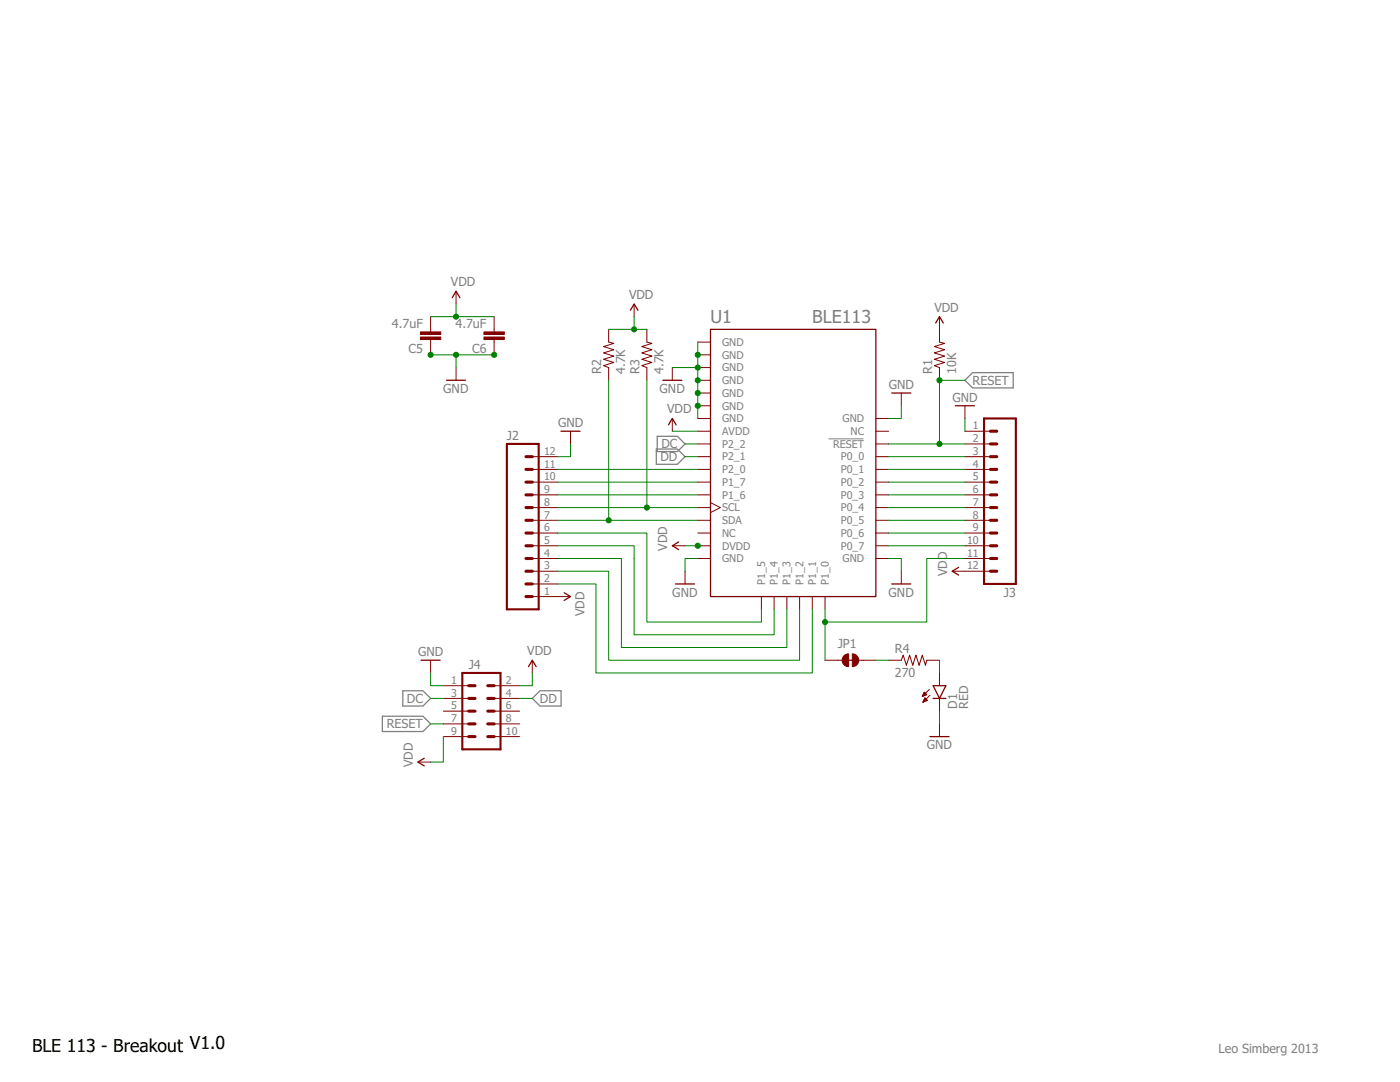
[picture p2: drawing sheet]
<svg xmlns="http://www.w3.org/2000/svg" width="279mm" height="216mm" viewBox="0 0 279 216" stroke-linecap="round" stroke-linejoin="round" font-family="sans-serif">
<path d="M165.4 87.6h6.9" fill="none" stroke="#808080" stroke-width=".2"/>
<path d="M192.6 75.9l1.5-1.5h8.1v3h-8.1zM131 89.6h4.2l1.5 1.5-1.5 1.5h-4.2zM131.2 87.1h4l1.5 1.5-1.5 1.5h-4zM80.4 137.8h4l1.5 1.6-1.5 1.5h-4zM106.2 139.4l1.6-1.6h4.2v3.1h-4.2zM76.3 142.9h8.1l1.5 1.5-1.5 1.6h-8.1z" fill="none" stroke="#808080" stroke-width=".25"/>
<g fill="none" stroke="#800000" stroke-width=".25">
<path d="M90.3 59.4l.7-1.3 .8 1.3M89.1 75.9h3.8M125.8 61.9l.8-1.2 .7 1.2M132.3 75.9h3.8M141.8 65.7h33v53.3h-33zM178 78.4h3.8M186.7 64.5l.8-1.3 .8 1.3M112 86h3.8M133.4 84.8l.8-1.3 .7 1.3M190.7 81h3.8M112.6 118.3l1.3 .7-1.3 .8M134.8 116.5h3.8"/>
<path d="M135.4 108.1l-1.2 .8 1.2 .8M178 116.5h3.8M191.3 113.2l-1.3 .8 1.3 .7M84 131.7h3.8M105.5 133l.7-1.3 .8 1.3M169 131.7h1.7M186.2 136.8h2.6l-1.3 2.6zM186.2 139.4h2.6M84.7 151.3l-1.3 .8 1.3 .7M185.6 147h3.8"/>
</g>
<g fill="none" stroke="#800000" stroke-width=".2">
<path d="M91 58.1v2.6M85.9 63.2v3M85.9 67.8v3M91 73.3v2.6M98.6 63.2v3M98.6 67.8v3M121.5 65.7v2.6l1 .2-2 .7 2 .6-2 .6 2 .7-2 .6 2 .6-2 .7 1 .3v2.6M126.6 60.7v2.5M129.1 65.7v2.6l1 .2-2 .7 2 .6-2 .6 2 .7-2 .6 2 .6-2 .7 1 .3v2.6M134.2 73.3v2.6M139.3 68.3h2.5M139.3 70.8h2.5"/>
<path d="M139.3 73.3h2.5M139.3 75.9h2.5M139.3 78.4h2.5M179.9 78.4v2.6M187.5 63.2v5.1l1 .2-2 .7 2 .6-2 .6 2 .7-2 .6 2 .6-2 .7 1 .3v2.6M106.2 91.1h5.1M106.2 93.7h5.1M106.2 96.2h5.1M106.2 98.7h5.1M113.9 86v2.6M134.2 83.5v2.5M139.3 86h2.5"/>
<path d="M139.3 88.6h2.5M139.3 91.1h2.5M139.3 93.7h2.5M139.3 96.2h2.5M139.3 98.7h2.5M139.3 81h2.5M139.3 83.5h2.5M174.8 86h2.5M174.8 88.6h2.5M174.8 91.1h2.5M174.8 93.7h2.5M174.8 96.2h2.5"/>
<path d="M174.8 98.7h2.5M174.8 83.5h2.5M192.6 86h5.1M192.6 88.6h5.1M192.6 91.1h5.1M192.6 93.7h5.1M192.6 96.2h5.1M192.6 98.7h5.1M192.6 81v2.5M106.2 101.3h5.1M106.2 103.8h5.1M106.2 108.9h5.1"/>
<path d="M106.2 106.4h5.1M106.2 111.4h5.1M106.2 114h5.1M106.2 119h7.7M106.2 116.5h5.1M134.2 108.9h2.5M136.7 114v2.5M139.3 101.3h2.5M139.3 103.8h2.5M139.3 108.9h2.5M139.3 106.4h2.5M139.3 111.4h2.5"/>
<path d="M141.8 100.3l2 1-2 1M152 119v2.6M154.5 119v2.6M157 119v2.6M159.6 119v2.6M162.1 119v2.6M164.7 119v2.6M174.8 101.3h2.5M174.8 103.8h2.5M174.8 108.9h2.5M174.8 106.4h2.5M174.8 111.4h2.5"/>
<path d="M179.9 114v2.5M190 114h7.7M192.6 101.3h5.1M192.6 103.8h5.1M192.6 108.9h5.1M192.6 106.4h5.1M192.6 111.4h5.1M85.9 131.7v2.6M88.5 139.4h5M88.5 136.8h5M98.6 139.4h5.1M98.6 136.8h5.1"/>
<path d="M106.2 131.7v2.6M164.7 131.7h3.4M171.4 131.7h3.4M177.3 131.7h2.6l.4-1 .6 2.1 .6-2.1 .7 2.1 .6-2.1 .6 2.1 .7-2.1 .6 2.1 .3-1.1h2.5M184.1 138.9h.2M184.2 138.8h.4M184.2 138.7h.6M184.3 138.5h.6M184.3 140h.2M184.3 138.4h.5M184.3 139.8h.5M184.4 138.3h.3"/>
<path d="M184.4 139.7h.7M184.4 138.2h.1M184.4 139.6h.6M184.4 138.1l.6 .5-.9 .4zM184.5 139.5h.3M184.5 139.4h.2M184.6 139.2l.5 .5-.9 .4zM184.6 139.3h.1M185.5 137.6l-1.4 1.4M185.6 138.7l-1.4 1.4M187.5 134.3v2.5M187.5 139.4v2.5"/>
<path d="M83.4 152.1h2.5M88.5 147h5M88.5 144.4h5M88.5 141.9h5M98.6 147h5.1M98.6 144.4h5.1M98.6 141.9h5.1M184.2 140.1h.1M187.5 144.4v2.6"/>
</g>
<g fill="#800000" stroke="#800000" stroke-width=".2">
<path d="M83.9 66.2h4.1v.5h-4.1z"/>
<path d="M83.9 67.2h4.1v.6h-4.1z"/>
<path d="M96.6 66.2h4v.5h-4z"/>
<path d="M96.6 67.2h4v.6h-4z"/>
</g>
<path d="M101.2 88.6h6.3v33h-6.3zM196.4 83.5h6.3v33h-6.3zM92.3 134.3h7.6v15.2h-7.6z" fill="none" stroke="#800000" stroke-width=".42"/>
<g fill="none" stroke="#800000" stroke-width=".61">
<path d="M105 91.1h1.2M105 96.2h1.2M105 93.7h1.2M105 98.7h1.2M197.7 91.1h1.2M197.7 88.6h1.2M197.7 86h1.2M197.7 96.2h1.2M197.7 93.7h1.2M197.7 98.7h1.2M105 101.3h1.2M105 103.8h1.2"/>
<path d="M105 106.4h1.2M105 108.9h1.2M105 111.4h1.2M105 114h1.2M105 116.5h1.2M105 119h1.2M197.7 101.3h1.2M197.7 103.8h1.2M197.7 106.4h1.2M197.7 108.9h1.2M197.7 111.4h1.2M197.7 114h1.2"/>
<path d="M93.5 136.8h1.3M93.5 139.4h1.3M97.3 136.8h1.3M97.3 139.4h1.3M93.5 141.9h1.3M93.5 144.4h1.3M93.5 147h1.3M97.3 141.9h1.3M97.3 144.4h1.3M97.3 147h1.3"/>
</g>
<g fill="#800000" stroke="#800000" stroke-width=".2">
<path d="M170.1 130.5a1.26 1.26 0 0 1 1.3 1.2h-1.3z" fill-rule="evenodd"/>
<path d="M170.1 131.7h1.3a1.23 1.23 0 0 1-1.3 1.3z" fill-rule="evenodd"/>
<path d="M168.4 130.9l.5-.3 .5-.1v2.5a1.27 1.27 0 0 1-1.2-.7 1.27 1.27 0 0 1 .2-1.4z" fill-rule="evenodd"/>
</g>
<g fill="none" stroke="#008000" stroke-width=".2">
<path d="M85.9 63.2h12.7M85.9 70.8h5.1M91 60.7v2.5M98.6 70.8h-7.6v2.5M121.5 65.7h7.6M121.5 75.9v27.9M126.6 63.2v2.5M129.1 75.9v25.4M134.2 73.3h5.1M139.3 68.3v15.2M192.6 75.9h-5.1v12.7M111.3 93.7h28"/>
<path d="M111.3 96.2h28M111.3 98.7h28M113.9 88.6v2.5h-2.6M134.2 86h5.1M136.7 88.6h2.6M136.7 91.1h2.6M177.3 98.7h15.3M177.3 88.6h15.3M177.3 91.1h15.3M177.3 93.7h15.3M177.3 96.2h15.3M179.9 81v2.5h-2.6"/>
<path d="M192.6 83.5v2.5M111.3 111.4h12.7v17.8h33v-7.6M111.3 101.3h28M111.3 106.4h17.8v17.7h22.9v-2.5M111.3 114h10.2v17.7h38.1v-10.1M111.3 108.9h15.3v17.8h27.9v-5.1M111.3 116.5h7.6v17.8h43.2v-12.7M111.3 103.8h28M136.7 108.9h2.6M139.3 111.4h-2.6v2.6M177.3 108.9h15.3M177.3 101.3h15.3"/>
<path d="M177.3 111.4h2.6v2.6M177.3 103.8h15.3M177.3 106.4h15.3M192.6 111.4h-7.6v12.7h-20.3v-2.5M85.9 134.3v2.5h2.6M85.9 139.4h2.6M103.7 139.4h2.5M106.2 134.3v2.5h-2.5M164.7 124.1v7.6M174.8 131.7h2.5M187.5 131.7v2.6M85.9 144.4h2.6"/>
<path d="M88.5 147v5.1h-2.6M187.5 141.9v2.5"/>
</g>
<g fill="#008000" stroke="#008000" stroke-width=".2">
<circle cx="139.3" cy="108.9" r=".51"/>
<circle cx="91" cy="63.2" r=".51"/>
<circle cx="126.6" cy="65.7" r=".51"/>
<circle cx="139.3" cy="70.8" r=".51"/>
<circle cx="139.3" cy="73.3" r=".51"/>
<circle cx="139.3" cy="75.9" r=".51"/>
<circle cx="139.3" cy="78.4" r=".51"/>
<circle cx="139.3" cy="81" r=".51"/>
<circle cx="91" cy="70.8" r=".51"/>
<circle cx="98.6" cy="70.8" r=".51"/>
<circle cx="85.9" cy="70.8" r=".51"/>
<circle cx="121.5" cy="103.8" r=".51"/>
<circle cx="129.1" cy="101.3" r=".51"/>
<circle cx="164.7" cy="124.1" r=".51"/>
<circle cx="187.5" cy="88.6" r=".51"/>
<circle cx="187.5" cy="75.9" r=".51"/>
</g>
<g font-size="3.6" fill="#808080">
<text x="141.8" y="64.5">U1</text>
<text x="162.1" y="64.5">BLE113</text>
</g>
<text font-size="3.5" x="6.4" y="209.9">BLE 113 - Breakout V1.0</text>
<g font-size="2.5" fill="#808080">
<text x="90" y="57.1">VDD</text>
<text x="125.5" y="59.6">VDD</text>
<text x="78.2" y="65.4">4.7uF</text>
<text x="90.9" y="65.4">4.7uF</text>
<text x="186.5" y="62.2">VDD</text>
<text x="81.5" y="70.4">C5</text>
<text x="94.2" y="70.4">C6</text>
<text x="120" y="74.6" transform="rotate(-90 120 74.6)">R2</text>
<text x="124.8" y="74.6" transform="rotate(-90 124.8 74.6)">4.7K</text>
<text x="127.6" y="74.6" transform="rotate(-90 127.6 74.6)">R3</text>
<text x="132.4" y="74.6" transform="rotate(-90 132.4 74.6)">4.7K</text>
<text x="177.4" y="77.7">GND</text>
<text x="186" y="74.6" transform="rotate(-90 186 74.6)">R1</text>
<text x="190.8" y="74.6" transform="rotate(-90 190.8 74.6)">10K</text>
<text x="194.1" y="76.8">RESET</text>
<text x="88.5" y="78.4">GND</text>
<text x="131.6" y="78.4">GND</text>
<text x="133.2" y="82.5">VDD</text>
<text x="190.1" y="80.2">GND</text>
<text x="101.2" y="87.8">J2</text>
<text x="111.4" y="85.3">GND</text>
<text x="132" y="89.5">DC</text>
<text x="131.8" y="92">DD</text>
<text x="133.2" y="109.9" transform="rotate(-90 133.2 109.9)">VDD</text>
<text x="134.2" y="119.1">GND</text>
<text x="177.3" y="119.1">GND</text>
<text x="189" y="115" transform="rotate(-90 189 115)">VDD</text>
<text x="200.3" y="119.1">J3</text>
<text x="116.7" y="122.9" transform="rotate(-90 116.7 122.9)">VDD</text>
<text x="83.4" y="131">GND</text>
<text x="105.2" y="130.7">VDD</text>
<text x="167.2" y="129.2">JP1</text>
<text x="178.6" y="130.2">R4</text>
<text x="93.5" y="133.5">J4</text>
<text x="178.6" y="135">270</text>
<text x="81.2" y="140.3">DC</text>
<text x="107.8" y="140.3">DD</text>
<text x="191.1" y="141.4" transform="rotate(-90 191.1 141.4)">D1</text>
<text x="193.2" y="141.4" transform="rotate(-90 193.2 141.4)">RED</text>
<text x="77.2" y="145.3">RESET</text>
<text x="185" y="149.5">GND</text>
<text x="82.4" y="153.1" transform="rotate(-90 82.4 153.1)">VDD</text>
<text x="243.2" y="210.1">Leo Simberg 2013</text>
</g>
<g font-size="2.1" fill="#808080">
<text x="144.1" y="69">GND</text>
<text x="144.1" y="71.6">GND</text>
<text x="144.1" y="74.1">GND</text>
<text x="144.1" y="76.6">GND</text>
<text x="144.1" y="79.2">GND</text>
<text x="144.1" y="81.7">GND</text>
<text x="144.1" y="86.8">AVDD</text>
<text x="144.1" y="89.3">P2_2</text>
<text x="144.1" y="84.3">GND</text>
<text x="166.3" y="89.3">RESET</text>
<text x="168.2" y="84.3">GND</text>
<text x="169.8" y="86.8">NC</text>
<text x="194.2" y="85.7">1</text>
<text x="194.2" y="88.2">2</text>
<text x="108.6" y="95.8">10</text>
<text x="108.6" y="93.3">11</text>
<text x="108.6" y="90.8">12</text>
<text x="144.1" y="91.9">P2_1</text>
<text x="144.1" y="94.4">P2_0</text>
<text x="167.8" y="94.4">P0_1</text>
<text x="167.8" y="91.9">P0_0</text>
<text x="194.2" y="90.8">3</text>
<text x="194.2" y="93.3">4</text>
<text x="194.2" y="95.8">5</text>
<text x="108.6" y="100.9">8</text>
<text x="108.6" y="98.4">9</text>
<text x="144.1" y="97">P1_7</text>
<text x="144.1" y="99.5">P1_6</text>
<text x="167.8" y="99.5">P0_3</text>
<text x="167.8" y="97">P0_2</text>
<text x="194.2" y="98.4">6</text>
<text x="194.2" y="100.9">7</text>
<text x="108.6" y="106">6</text>
<text x="108.6" y="103.5">7</text>
<text x="144.1" y="102">SCL</text>
<text x="144.1" y="104.6">SDA</text>
<text x="144.1" y="107.1">NC</text>
<text x="167.8" y="107.1">P0_6</text>
<text x="167.8" y="104.6">P0_5</text>
<text x="167.8" y="102">P0_4</text>
<text x="194.2" y="103.5">8</text>
<text x="194.2" y="106">9</text>
<text x="108.6" y="113.6">3</text>
<text x="108.6" y="111.1">4</text>
<text x="108.6" y="108.5">5</text>
<text x="144.1" y="109.7">DVDD</text>
<text x="144.1" y="112.2">GND</text>
<text x="167.8" y="109.7">P0_7</text>
<text x="168.2" y="112.2">GND</text>
<text x="193" y="108.5">10</text>
<text x="193" y="111.1">11</text>
<text x="193" y="113.6">12</text>
<text x="108.6" y="118.7">1</text>
<text x="108.6" y="116.2">2</text>
<text x="152.7" y="116.7" transform="rotate(-90 152.7 116.7)">P1_5</text>
<text x="155.3" y="116.7" transform="rotate(-90 155.3 116.7)">P1_4</text>
<text x="157.8" y="116.7" transform="rotate(-90 157.8 116.7)">P1_3</text>
<text x="160.3" y="116.7" transform="rotate(-90 160.3 116.7)">P1_2</text>
<text x="162.9" y="116.7" transform="rotate(-90 162.9 116.7)">P1_1</text>
<text x="165.4" y="116.7" transform="rotate(-90 165.4 116.7)">P1_0</text>
<text x="90" y="136.5">1</text>
<text x="101" y="136.5">2</text>
<text x="90" y="141.5">5</text>
<text x="90" y="139">3</text>
<text x="101" y="141.5">6</text>
<text x="101" y="139">4</text>
<text x="90" y="146.6">9</text>
<text x="90" y="144.1">7</text>
<text x="101" y="146.6">10</text>
<text x="101" y="144.1">8</text>
</g>
</svg>
